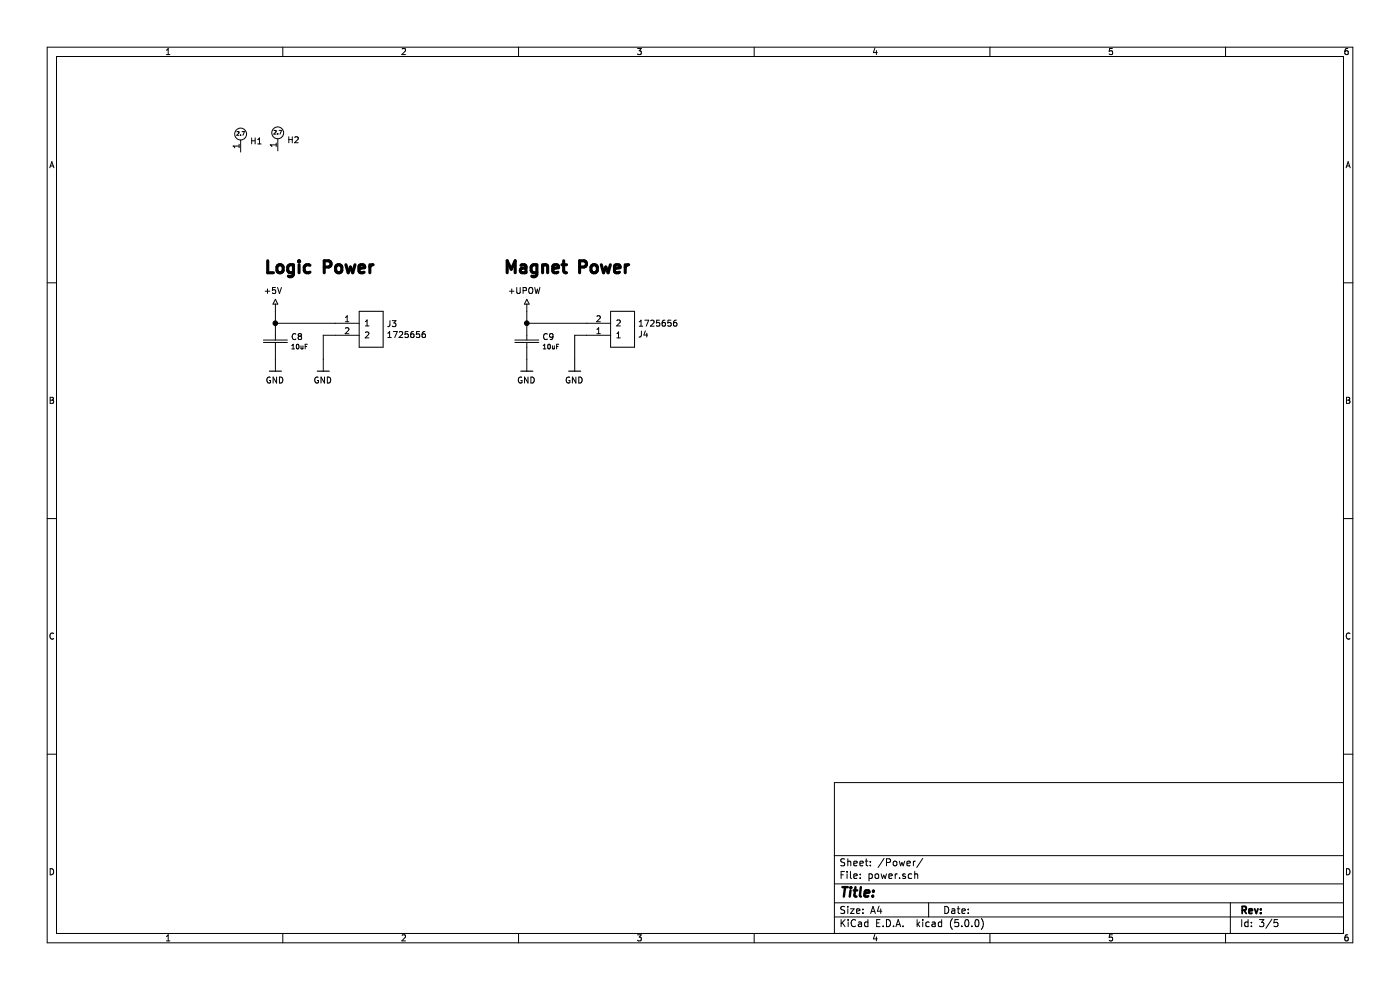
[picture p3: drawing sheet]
EESchema Schematic File Version 4
LIBS:wirbelstrombremse_regler-cache
EELAYER 29 0
EELAYER END
$Descr A4 11693 8268
encoding utf-8
Sheet 3 5
Title ""
Date ""
Rev ""
Comp ""
Comment1 ""
Comment2 ""
Comment3 ""
Comment4 ""
$EndDescr
$Comp
L kicad_joelvonrotz_connector:CON_PHOENIX_1725656 J?
U 1 1
P 3000 2600
AR Path="/5C272624" Ref="J?"  Part="1" 
AR Path="/5C263436/5C272624" Ref="J3"  Part="1" 
F 0 "J3" H 3228 2496 50  0000 L CNN
F 1 "CON_PHOENIX_1725656" H 2000 3800 50  0001 L TNN
F 2 "MECHANICAL:CON_MPT_1725656" H 2000 3700 50  0001 L TNN
F 3 "https://www.farnell.com/datasheets/2309717.pdf" H 2000 4300 50  0001 L TNN
F 4 "1725656" H 3228 2405 50  0000 L CNN "ValueSymbol"
F 5 "277-1273-ND" H 2000 4100 50  0001 L TNN "DigikeyNumber"
F 6 "651-1725656" H 2000 4000 50  0001 L TNN "MouserNumber"
F 7 "3041359" H 2000 4200 50  0001 L TNN "FarnellNumber"
	1    3000 2600
	1    0    0    -1  
$EndComp
$Comp
L kicad_joelvonrotz_connector:CON_PHOENIX_1725656 J?
U 1 1
P 5100 2900
AR Path="/5C27262E" Ref="J?"  Part="1" 
AR Path="/5C263436/5C27262E" Ref="J4"  Part="1" 
F 0 "J4" H 5328 2796 50  0000 L CNN
F 1 "CON_PHOENIX_1725656" H 4100 4100 50  0001 L TNN
F 2 "MECHANICAL:CON_MPT_1725656" H 4100 4000 50  0001 L TNN
F 3 "https://www.farnell.com/datasheets/2309717.pdf" H 4100 4600 50  0001 L TNN
F 4 "1725656" H 5328 2705 50  0000 L CNN "ValueSymbol"
F 5 "277-1273-ND" H 4100 4400 50  0001 L TNN "DigikeyNumber"
F 6 "651-1725656" H 4100 4300 50  0001 L TNN "MouserNumber"
F 7 "3041359" H 4100 4500 50  0001 L TNN "FarnellNumber"
	1    5100 2900
	1    0    0    1   
$EndComp
$Comp
L kicad_joelvonrotz_power:GND #PWR?
U 1 1
P 4800 3000
AR Path="/5C272634" Ref="#PWR?"  Part="1" 
AR Path="/5C263436/5C272634" Ref="#PWR0120"  Part="1" 
F 0 "#PWR0120" H 5000 3100 50  0001 C CNN
F 1 "GND" H 4796 2825 50  0000 C CNN
F 2 "" H 4800 3200 50  0001 C CNN
F 3 "" H 4800 3200 50  0001 C CNN
	1    4800 3000
	1    0    0    -1  
$EndComp
$Comp
L kicad_joelvonrotz_power:GND #PWR?
U 1 1
P 2700 3000
AR Path="/5C27263A" Ref="#PWR?"  Part="1" 
AR Path="/5C263436/5C27263A" Ref="#PWR0121"  Part="1" 
F 0 "#PWR0121" H 2900 3100 50  0001 C CNN
F 1 "GND" H 2696 2825 50  0000 C CNN
F 2 "" H 2700 3200 50  0001 C CNN
F 3 "" H 2700 3200 50  0001 C CNN
	1    2700 3000
	1    0    0    -1  
$EndComp
Wire Wire Line
	2700 3000 2700 2800
Wire Wire Line
	2700 2800 2800 2800
Wire Wire Line
	4900 2800 4800 2800
$Comp
L kicad_joelvonrotz_power:+5V #PWR?
U 1 1
P 2300 2600
AR Path="/5C272643" Ref="#PWR?"  Part="1" 
AR Path="/5C263436/5C272643" Ref="#PWR0122"  Part="1" 
F 0 "#PWR0122" H 2300 2770 50  0001 C CNN
F 1 "+5V" H 2280 2773 50  0000 C CNN
F 2 "" H 2300 2800 50  0001 C CNN
F 3 "" H 2300 2800 50  0001 C CNN
	1    2300 2600
	1    0    0    -1  
$EndComp
$Comp
L kicad_joelvonrotz_passive:CAP_10uF_0805 C?
U 1 1
P 2300 2800
AR Path="/5C27264E" Ref="C?"  Part="1" 
AR Path="/5C263436/5C27264E" Ref="C8"  Part="1" 
F 0 "C8" V 2312 2928 50  0000 L CNN
F 1 "CAP_10uF_0805" H 1300 3665 50  0001 L TNN
F 2 "PASSIVES:CAP_0805" H 1300 4400 50  0001 L TNN
F 3 "https://www.farnell.com/datasheets/2079185.pdf" H 1300 4500 50  0001 L TNN
F 4 "GRM21BR61E106MA73L" H 1300 4200 50  0001 L TNN "ValueSymbol"
F 5 "490-10748-1-ND" H 1300 3800 50  0001 L TNN "DigikeyNumber"
F 6 "81-GRM21BR61E106MA3L" H 1300 3900 50  0001 L TNN "MouserNumber"
F 7 "2611941" H 1300 4000 50  0001 L TNN "FarnellNumber"
F 8 "10uF" V 2395 2928 39  0000 L CNN "resistance"
	1    2300 2800
	0    1    1    0   
$EndComp
$Comp
L kicad_joelvonrotz_power:GND #PWR?
U 1 1
P 2300 3000
AR Path="/5C272654" Ref="#PWR?"  Part="1" 
AR Path="/5C263436/5C272654" Ref="#PWR0123"  Part="1" 
F 0 "#PWR0123" H 2500 3100 50  0001 C CNN
F 1 "GND" H 2296 2825 50  0000 C CNN
F 2 "" H 2300 3200 50  0001 C CNN
F 3 "" H 2300 3200 50  0001 C CNN
	1    2300 3000
	1    0    0    -1  
$EndComp
Wire Wire Line
	2300 2700 2300 2600
Wire Wire Line
	2800 2700 2300 2700
Connection ~ 2300 2700
$Comp
L kicad_joelvonrotz_power:+UPOW #PWR?
U 1 1
P 4400 2600
AR Path="/5C27265D" Ref="#PWR?"  Part="1" 
AR Path="/5C263436/5C27265D" Ref="#PWR0124"  Part="1" 
F 0 "#PWR0124" H 4400 2770 50  0001 C CNN
F 1 "+UPOW" H 4380 2773 50  0000 C CNN
F 2 "" H 4400 2800 50  0001 C CNN
F 3 "" H 4400 2800 50  0001 C CNN
	1    4400 2600
	1    0    0    -1  
$EndComp
Wire Wire Line
	4400 2700 4400 2600
$Comp
L kicad_joelvonrotz_passive:CAP_10uF_0805 C?
U 1 1
P 4400 2800
AR Path="/5C272669" Ref="C?"  Part="1" 
AR Path="/5C263436/5C272669" Ref="C9"  Part="1" 
F 0 "C9" V 4412 2928 50  0000 L CNN
F 1 "CAP_10uF_0805" H 3400 3665 50  0001 L TNN
F 2 "PASSIVES:CAP_0805" H 3400 4400 50  0001 L TNN
F 3 "https://www.farnell.com/datasheets/2079185.pdf" H 3400 4500 50  0001 L TNN
F 4 "GRM21BR61E106MA73L" H 3400 4200 50  0001 L TNN "ValueSymbol"
F 5 "490-10748-1-ND" H 3400 3800 50  0001 L TNN "DigikeyNumber"
F 6 "81-GRM21BR61E106MA3L" H 3400 3900 50  0001 L TNN "MouserNumber"
F 7 "2611941" H 3400 4000 50  0001 L TNN "FarnellNumber"
F 8 "10uF" V 4495 2928 39  0000 L CNN "resistance"
	1    4400 2800
	0    1    1    0   
$EndComp
Connection ~ 4400 2700
Wire Wire Line
	4400 2700 4900 2700
$Comp
L kicad_joelvonrotz_power:GND #PWR?
U 1 1
P 4400 3000
AR Path="/5C272671" Ref="#PWR?"  Part="1" 
AR Path="/5C263436/5C272671" Ref="#PWR0125"  Part="1" 
F 0 "#PWR0125" H 4600 3100 50  0001 C CNN
F 1 "GND" H 4396 2825 50  0000 C CNN
F 2 "" H 4400 3200 50  0001 C CNN
F 3 "" H 4400 3200 50  0001 C CNN
	1    4400 3000
	1    0    0    -1  
$EndComp
Wire Wire Line
	4800 2800 4800 3000
Text Notes 2200 2300 0    100  ~ 20
Logic Power
Text Notes 4200 2300 0    100  ~ 20
Magnet Power
$Comp
L kicad_joelvonrotz_mechanical:HOLE_2.7mm H2
U 1 1
P 2320 1160
F 0 "H2" H 2398 1152 50  0000 L CNN
F 1 "HOLE_2.7mm" H 2320 1560 50  0001 C CNN
F 2 "MECHANICAL:HOLE_2.7mm" H 2320 1310 50  0001 C CNN
F 3 "" H 2320 1310 50  0001 C CNN
	1    2320 1160
	1    0    0    -1  
$EndComp
$Comp
L kicad_joelvonrotz_mechanical:HOLE_2.7mm H1
U 1 1
P 2010 1170
F 0 "H1" H 2088 1162 50  0000 L CNN
F 1 "HOLE_2.7mm" H 2010 1570 50  0001 C CNN
F 2 "MECHANICAL:HOLE_2.7mm" H 2010 1320 50  0001 C CNN
F 3 "" H 2010 1320 50  0001 C CNN
	1    2010 1170
	1    0    0    -1  
$EndComp
$EndSCHEMATC
